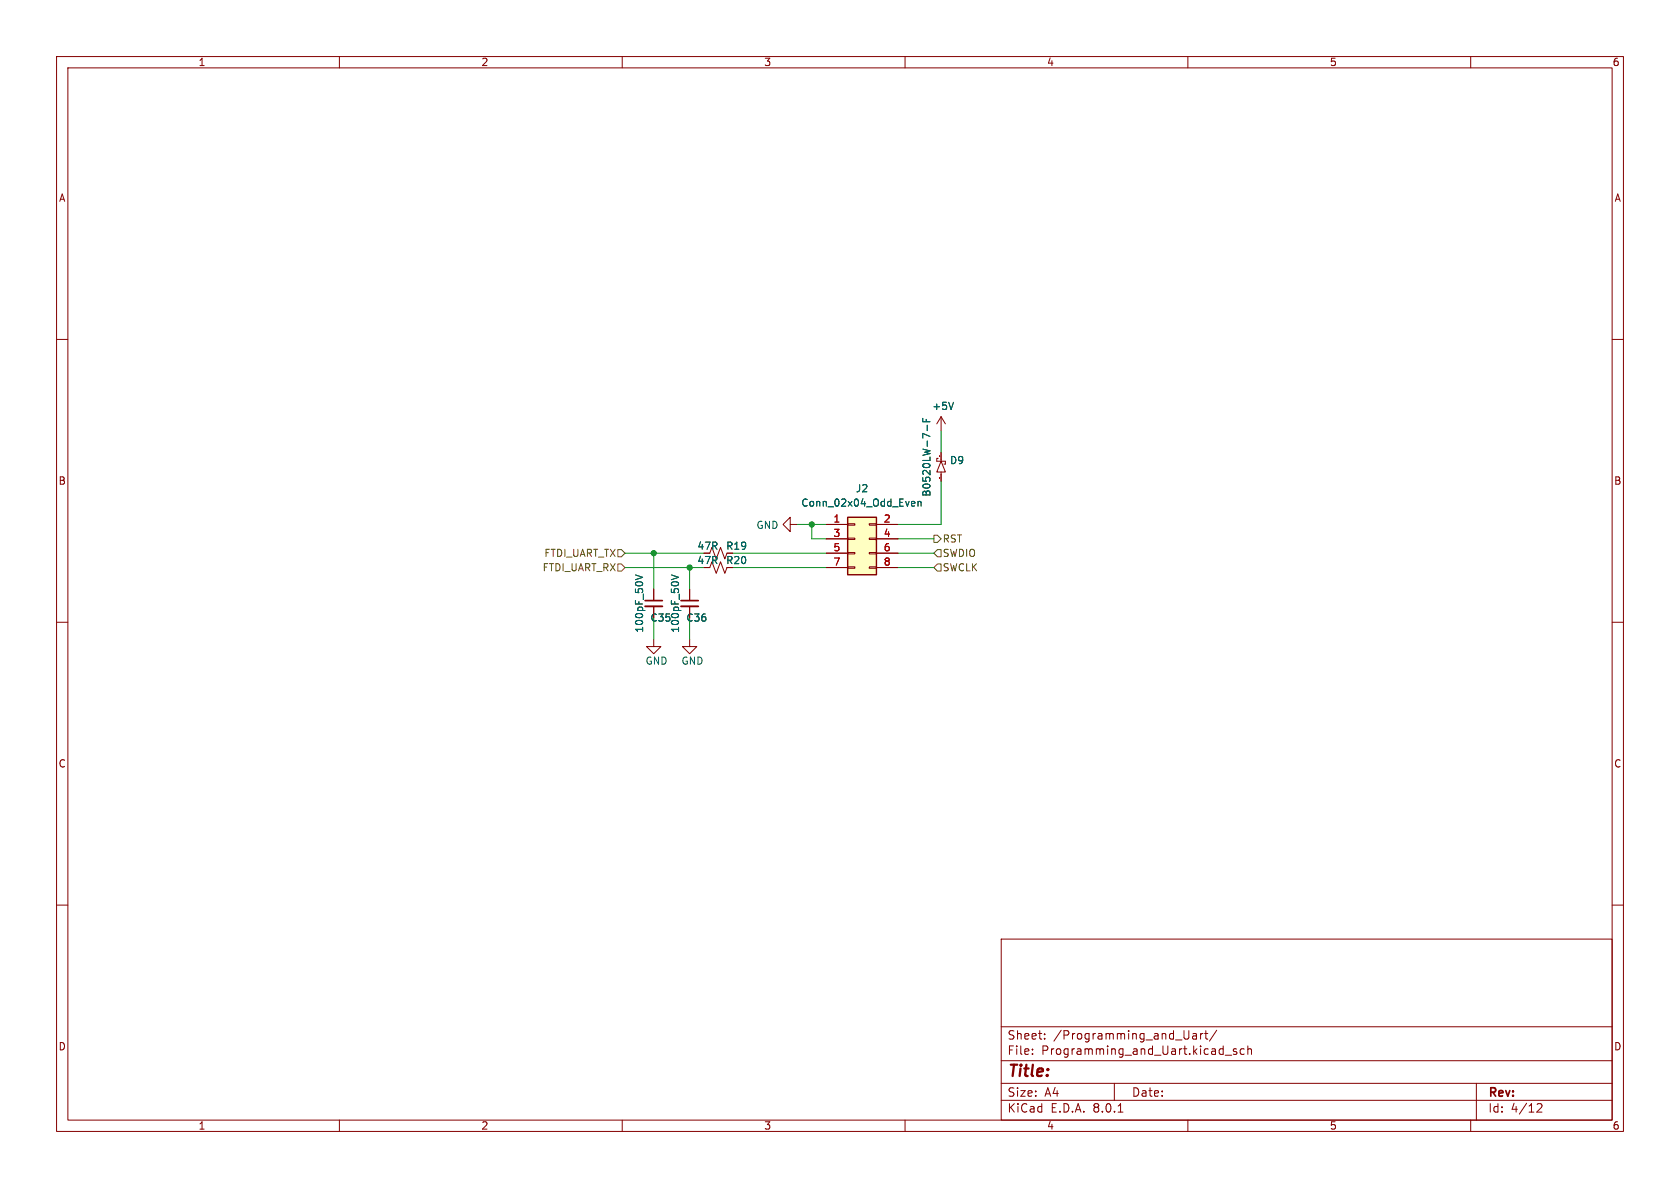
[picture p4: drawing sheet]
<svg xmlns="http://www.w3.org/2000/svg" width="297mm" height="210mm" viewBox="0 0 297 210" stroke-linecap="round" stroke-linejoin="round" font-family="sans-serif">
<g fill="none" stroke="#840000" stroke-width=".18">
<path d="M10 10h277v190h-277zM12 12h273v186h-273zM60 10v2M110 10v2M160 10v2M210 10v2M260 10v2M10 60h2M285 60h2M166.4 73.7l-.8 1.2M166.4 73.7v2.5M166.4 73.7l.7 1.2"/>
<path d="M125.5 97.8l.4-1 .7 2 .8-2 .7 2 .4-1M10 110h2M125.5 100.3l.4-1 .7 2 .8-2 .7 2 .4-1M285 110h2M10 160h2M285 160h2M177 166h108v32h-108zM60 198v2M110 198v2M160 198v2M177 194.5h108M177 191.5h108"/>
<path d="M177 187.5h108M177 181.5h108M182.5 186.3v.1M182.5 185.5v.1M184.7 183.6v.1M184.7 182.8v.1M197 191.5v3M197.7 196.6h.8M210 198v2M210.9 182.8h.6v.9M211.5 183.1h-.5a.29 .29 0 0 0-.2 .3 .29 .29 0 0 0 .2 .3l.5-.1M212.2 182.7v1"/>
<path d="M212.7 182.7l-.3 .1-.2 .2M213 182.7h.5M213.2 182.2v1.3l.3 .2M215.1 182.1l-1.3 2M216.6 186.5h1.1M218.6 185.5l-.4-.1-.2 .2 .1 .2 .5 .2v.3h-.6M220 185.5l-.5-.1-.3 .3v.4l.2 .2h.6M220.6 185.5l.2-.1 .4 .1v.9M220.6 184.9v1.5M260 198v2M261 191.5v6.5M271.7 195.2l.6-.1 .2 .1 .1 .3-.9 1.1h.9"/>
</g>
<path d="M168.6 71.1l-.5 1.3" fill="none" stroke="#006464" stroke-width=".18"/>
<path d="M149.9 91.4h5v10.2h-5z" fill="#ffffc2"/>
<g fill="none" stroke="#840000" stroke-width=".18">
<path d="M139.7 92.7v-1.3l-1.3 1.3 1.3 1.3v-1.3h1.3M146 92.7h3.9M146 95.3h3.9M146 97.8h3.9M149.9 97.7h1.2v.2h-1.2zM149.9 95.1h1.2v.3h-1.2zM149.9 92.6h1.2v.2h-1.2zM153.7 97.7h1.2v.2h-1.2zM153.7 95.1h1.2v.3h-1.2zM153.7 92.6h1.2v.2h-1.2zM154.9 92.7h3.8M154.9 95.3h3.8"/>
<path d="M154.9 97.8h3.8M165.9 81h-.3v.5h1.5v.5h-.2M166.4 81.5l.7 1.9h-1.5zM166.4 80v1.5M166.4 83.4v1.7M115.6 113v1.3h1.2l-1.2 1.3-1.3-1.3h1.3M115.6 104.1v2.1M115.6 107.2v2M121.9 113v1.3h1.3l-1.3 1.3-1.3-1.3h1.3M121.9 104.1v2.1M121.9 107.2v2M146 100.3h3.9"/>
<path d="M149.9 100.2h1.2v.3h-1.2zM153.7 100.2h1.2v.3h-1.2zM154.9 100.3h3.8"/>
</g>
<path d="M149.9 91.4h5v10.2h-5z" fill="none" stroke="#840000" stroke-width=".25"/>
<path d="M163.1 74v.6h1.3M163.7 74.1v.5M163.9 75.2v.9M168.6 71.1l-.5 1.3M161.3 88.6l.4 .1v.2l-.6 .2M161.7 89.4l-.4 .1M162.3 88.8l.2-.2 .3 .1v.8M162.3 88.6v.9M112.3 101.6l1.3 .5-1.3 .4M118.7 101.6l1.3 .5-1.3 .4" fill="none" stroke="#006464" stroke-width=".18"/>
<path d="M114 107.2h3.1M120.4 107.2h3" fill="none" stroke="#840000" stroke-width=".33"/>
<path d="M114 106.2h3.1M120.4 106.2h3" fill="none" stroke="#840000" stroke-width=".3"/>
<path d="M166.1 80.6v.1M166.1 84.4v.1" fill="none" stroke="#a90000" stroke-width=".18"/>
<path d="M109.2 99.7h.7l.6 .6-.6 .7h-.7zM109.2 97.2h.7l.6 .6-.6 .6h-.7zM165.1 94.6h.6l.7 .7-.7 .6h-.6zM165.7 97.2h.7v1.2h-.7l-.6-.6zM165.7 99.7h.7v1.3h-.7l-.6-.7z" fill="none" stroke="#725600" stroke-width=".18"/>
<g fill="none" stroke="#009600" stroke-width=".18">
<path d="M166.4 76.2v3.8M110.5 97.8h14M115.6 97.8v6.3M129.5 97.8h16.5M141 92.7h5M143.5 92.7v2.6h2.5M158.7 97.8h6.4M158.7 95.3h6.4M166.4 85.1v7.6h-7.7M110.5 100.3h14M115.6 109.2v3.8M121.9 100.3v3.8"/>
<path d="M121.9 109.2v3.8M129.5 100.3h16.5M158.7 100.3h6.4"/>
</g>
<g fill="#009600" stroke="#009600" stroke-width=".18">
<circle cx="143.5" cy="92.7" r=".46"/>
<circle cx="115.6" cy="97.8" r=".46"/>
<circle cx="121.9" cy="100.3" r=".46"/>
</g>
<text font-size="2.8" fill="#840000" x="178" y="190.9">Title:</text>
<g font-size="2.1" fill="#840000">
<text x="178" y="184">Sheet:</text>
<text x="186.2" y="184">/Programming_and_Uart/</text>
<text x="178" y="186.7">File:</text>
<text x="184.1" y="186.7">Programming_and_Uart.kicad_sch</text>
<text x="178" y="196.9">KiCad</text>
<text x="178" y="194.1">Size:</text>
<text x="184.7" y="194.1">A4</text>
<text x="185.7" y="196.9">E.D.A.</text>
<text x="193.3" y="196.9">8.0.1</text>
<text x="200" y="194.1">Date:</text>
<text x="263" y="194.3">Rev:</text>
<text x="263" y="196.9">Id:</text>
<text x="267.1" y="196.9">4/12</text>
</g>
<g font-size="1.8" fill="#840000">
<text x="35" y="11.9">1</text>
<text x="85" y="11.9">2</text>
<text x="135" y="11.9">3</text>
<text x="185" y="11.9">4</text>
<text x="235" y="11.9">5</text>
<text x="285" y="11.9">6</text>
<text x="10.3" y="35.9">A</text>
<text x="285.3" y="35.9">A</text>
<text x="10.3" y="85.9">B</text>
<text x="285.3" y="85.9">B</text>
<text x="123.2" y="99.9">47R</text>
<text x="123.2" y="97.4">47R</text>
<text x="128.3" y="99.9">R20</text>
<text x="128.3" y="97.4">R19</text>
<text x="10.3" y="135.9">C</text>
<text x="285.3" y="135.9">C</text>
<text x="10.3" y="185.9">D</text>
<text x="285.3" y="185.9">D</text>
<text x="35" y="199.9">1</text>
<text x="85" y="199.9">2</text>
<text x="135" y="199.9">3</text>
<text x="185" y="199.9">4</text>
<text x="235" y="199.9">5</text>
<text x="285" y="199.9">6</text>
</g>
<g font-size="1.8" fill="#006464">
<text x="164.7" y="72.7">+5V</text>
<text x="167.9" y="82.2">D9</text>
<text x="141.6" y="89.8">Conn_02x04_Odd_Even</text>
<text x="151.2" y="87.2">J2</text>
<text x="164.7" y="87.9" transform="rotate(-90 164.7 87.9)">B0520LW-7-F</text>
<text x="133.6" y="93.7">GND</text>
<text x="113.9" y="112" transform="rotate(-90 113.9 112)">100pF_50V</text>
<text x="114.9" y="110.1">C35</text>
<text x="120.2" y="112" transform="rotate(-90 120.2 112)">100pF_50V</text>
<text x="121.2" y="110.1">C36</text>
<text x="114" y="117.7">GND</text>
<text x="120.4" y="117.7">GND</text>
</g>
<g font-size="1.8" fill="#a90000">
<text x="147.2" y="92.5">1</text>
<text x="147.2" y="95">3</text>
<text x="156.1" y="92.5">2</text>
<text x="156.1" y="95">4</text>
<text x="147.2" y="97.5">5</text>
<text x="147.2" y="100.1">7</text>
<text x="156.1" y="97.5">6</text>
<text x="156.1" y="100.1">8</text>
</g>
<g font-size="1.8" fill="#725600">
<text x="95.8" y="101.2">FTDI_UART_RX</text>
<text x="96.1" y="98.7">FTDI_UART_TX</text>
<text x="166.6" y="96.1">RST</text>
<text x="166.6" y="98.7">SWDIO</text>
<text x="166.6" y="101.2">SWCLK</text>
</g>
</svg>
